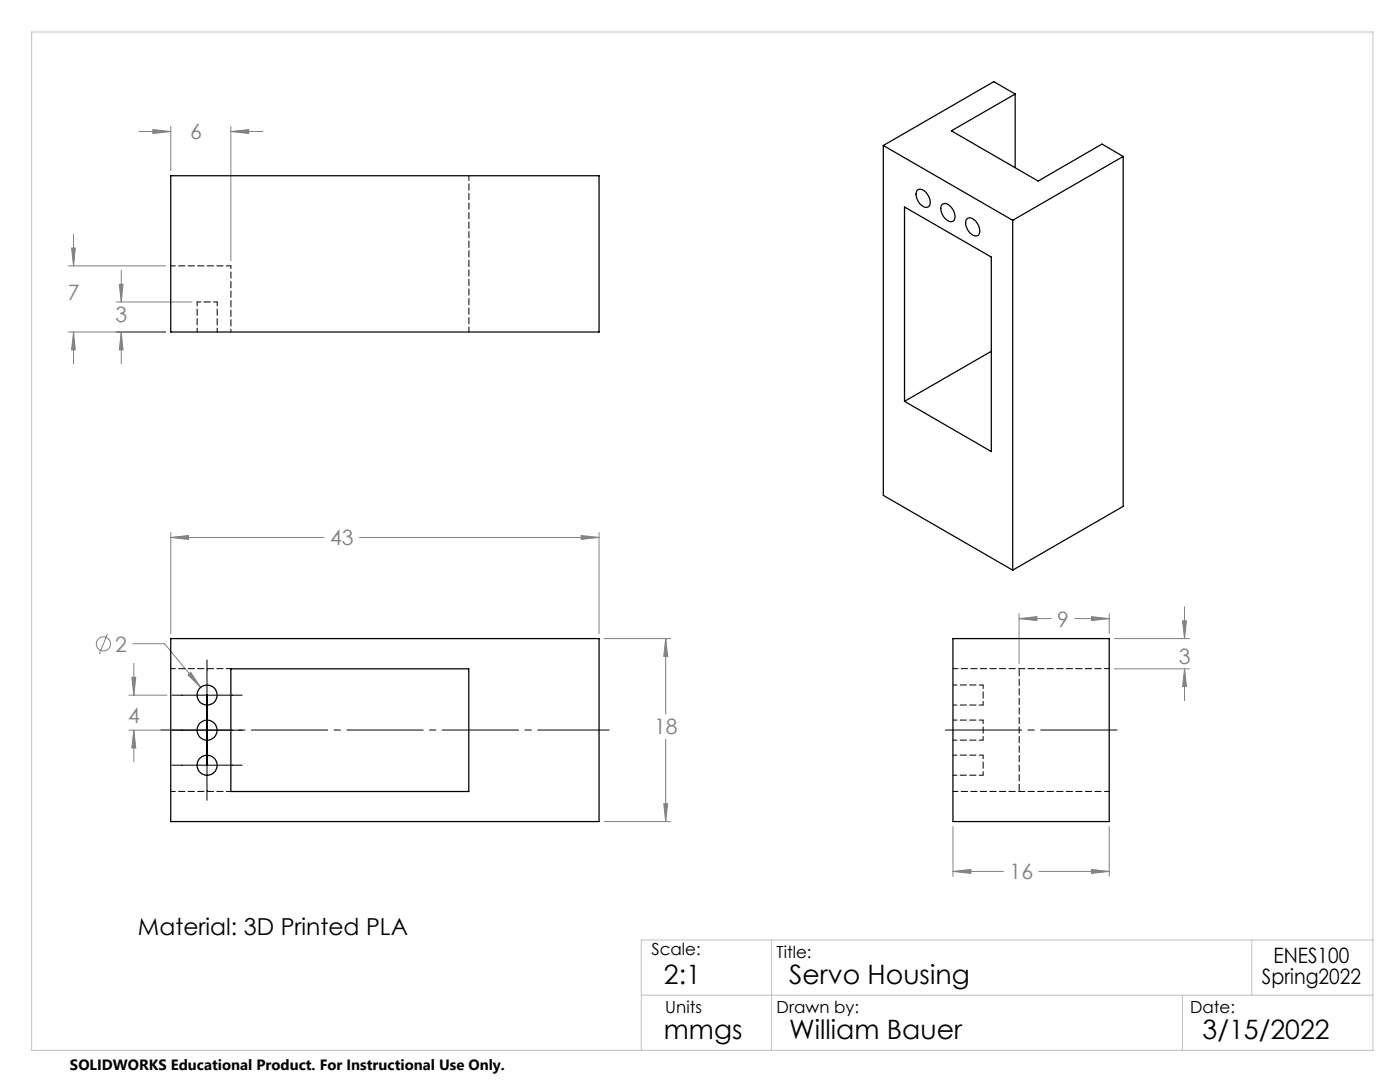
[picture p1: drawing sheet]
<svg xmlns="http://www.w3.org/2000/svg" width="279mm" height="216mm" viewBox="0 0 279 216" stroke-linecap="round" stroke-linejoin="round" font-family="sans-serif">
<g fill="none" stroke="#808080" stroke-width=".2">
<path d="M27.7 26.2h6.4M30.5 25.9l3.6 .3-3.6 .4zM34.1 25.2v8.9M46.1 26.2l3.5-.3v.7zM46.1 25.2v26.9M46.1 26.2h6.3M13.7 53.1h19.4M14.3 49.5h.7l-.3 3.6zM14.7 46.7v6.4M23.8 56.7h.8l-.4 3.6zM24.2 53.9v6.4M13.7 66.3h19.4"/>
<path d="M14.7 66.3l.3 3.5h-.7zM14.7 66.3v6.3M23.2 60.3h15.1M24.2 66.3l.4 3.5h-.8zM24.2 66.3v6.3M34.1 107.2l3.5-.3v.7zM34.1 106.3v20.1M34.1 107.2h30.6M71.7 107.2h47.9M116 106.9l3.6 .3-3.6 .4zM119.6 106.3v20.1M21.4 126.5l-1.6 4"/>
<path d="M25.7 138.7h7.6M26.3 135.1h.8l-.4 3.6zM26.5 128.4h6.3l7.2 8.8M26.7 132.4v6.3M37.5 134.7l.6-.5 1.9 3zM120.6 127.4h13.2M132.9 127.4l.3 3.6h-.7zM132.9 127.4v15.1M203.4 123.4l3.5-.4v.8zM203.4 122.4v10M203.4 123.4h6.4M214.5 123.4h6.9"/>
<path d="M217.8 123l3.6 .4-3.6 .4zM221.4 122.4v4M222.4 127.4h15M222.4 133.5h15M236 123.9h.8l-.4 3.5zM236.4 133.5l.4 3.5h-.8zM236.4 121.1v6.3M236.4 133.5v6.3M25.7 145.7h7.6M26.7 145.7l.4 3.6h-.8zM26.7 145.7v6.3M132.9 147.5v16.4"/>
<path d="M120.6 163.9h13.2M132.5 160.4h.7l-.3 3.5zM190.2 173.9l3.5-.4v.8zM190.2 164.9v10M190.2 173.9h10.1M207.3 173.9h14.1M217.8 173.5l3.6 .4-3.6 .4zM221.4 164.9v10"/>
<circle cx="20.6" cy="128.5" r="1.41"/>
</g>
<path d="M32.1 145.7h89.5" fill="none" stroke="#000" stroke-width=".2" stroke-dasharray="15.2 1.3 1.3 1.3" stroke-dashoffset="1"/>
<path d="M188.2 145.7h35.2" fill="none" stroke="#000" stroke-width=".2" stroke-dasharray="15.2 1.3 1.3 1.3" stroke-dashoffset="-.5"/>
<path d="M34.3 138.7h14M41.3 131.7v28M34.3 152.7h14M34.3 145.7h14" fill="none" stroke="#000" stroke-width=".2"/>
<path d="M6.3 6.4h267.7v203.2h-267.7zM128 198.6h146M154 187.6v22M236 198.6v11M249.8 187.6v11M274 187.6h-146v22" fill="none" stroke="#c0c0c0" stroke-width=".2"/>
<path d="M116 106.9l3.6 .3-3.6 .4zM34.1 107.2l3.5-.3v.7zM132.5 160.4h.7l-.3 3.5zM132.9 127.4l.3 3.6h-.7zM37.5 134.7l2.5 2.5-1.9-3zM26.7 145.7l.4 3.6h-.8zM26.3 135.1h.8l-.4 3.6zM190.2 173.9l3.5-.4v.8zM217.8 173.5l3.6 .4-3.6 .4zM203.4 123.4l3.5-.4v.8zM217.8 123l3.6 .4-3.6 .4zM236.4 133.5l.4 3.5h-.8zM236 123.9h.8l-.4 3.5zM23.8 56.7h.8l-.4 3.6zM24.2 66.3l.4 3.5h-.8zM14.7 66.3l.3 3.5h-.7zM14.3 49.5h.7l-.3 3.6zM46.1 26.2l3.5-.3v.7zM30.5 25.9l3.6 .3-3.6 .4z" fill="#808080"/>
<g fill="none" stroke="#000" stroke-width=".25">
<path d="M202.6 18.8l-12.7 7.3 17.3 10 12.7-7.3 4.3 2.4M202.6 18.8l-4.3-2.5-22 12.7M202.6 18.8v14.6M34.1 35.1h85.5v31.2h-85.5zM176.3 29l25.8 15M176.3 29v69.8l25.8 15M183 38a1.37 1.37 0 0 1 2.1 .8 1.96 1.96 0 0 1 .2 2.5 2.09 2.09 0 0 1-2.4-1.9l-.1-.7zM224.2 31.2l-22.1 12.8M224.2 31.2v69.8l-22.1 12.8M180.5 41.3l17.3 10v38.8l-17.3-10zM188 40.9a1.27 1.27 0 0 1 1.8 .4 2.13 2.13 0 0 1 .4 2.8 2.09 2.09 0 0 1-2.3-1.8l-.2-.7zM192.9 43.7a1.37 1.37 0 0 1 2.1 .8 2.02 2.02 0 0 1 .2 2.5 1.96 1.96 0 0 1-2.3-1.6l-.2-.6v-.6z"/>
<path d="M202.1 44v69.8M197.8 70.1l-17.3 10M34.1 127.4h85.5v36.5h-85.5zM46.1 133.5h47.5v24.4h-47.5zM190.2 127.4h31.2v36.5h-31.2z"/>
<circle cx="41.3" cy="138.7" r="2"/>
<circle cx="41.3" cy="152.7" r="2"/>
<circle cx="41.3" cy="145.7" r="2"/>
</g>
<path d="M46.1 53.1h-12M93.6 66.3v-31.2M46.1 133.4h-12M190.2 133.4h31.2M46.1 157.9h-12M190.2 157.9h31.2" fill="none" stroke="#000" stroke-width=".2" stroke-dasharray="1.3 .6" stroke-dashoffset=".3"/>
<path d="M203.4 157.9v-24.5" fill="none" stroke="#000" stroke-width=".2" stroke-dasharray="1.3 .6" stroke-dashoffset="-.2"/>
<path d="M39.3 60.3v6M43.3 60.3h-4M43.3 66.3v-6M196.2 136.7h-6M190.2 154.7h6M190.2 147.7h6M190.2 140.7h6M196.2 154.7v-4M196.2 147.7v-4M196.2 140.7v-4M196.2 150.7h-6M196.2 143.7h-6" fill="none" stroke="#000" stroke-width=".2" stroke-dasharray="1.3 .6" stroke-dashoffset=".5"/>
<path d="M46.1 66.3v-13.2" fill="none" stroke="#000" stroke-width=".2" stroke-dasharray="1.3 .6" stroke-dashoffset=".7"/>
<g font-size="5.3">
<text x="132.5" y="196.4">2:1</text>
<text x="157.5" y="196.4">Servo Housing</text>
<text x="132.5" y="207.4">mmgs</text>
<text x="157.5" y="207.4">William Bauer</text>
<text x="240" y="207.4">3/15/2022</text>
</g>
<text font-size="4.7" x="27.5" y="186.6">Material: 3D Printed PLA</text>
<g font-size="4.2" fill="#808080">
<text x="37.9" y="27.8">6</text>
<text x="13.5" y="59.8">7</text>
<text x="23" y="64.3">3</text>
<text x="65.9" y="108.8">43</text>
<text x="211" y="125">9</text>
<text x="23" y="130">2</text>
<text x="235.2" y="132.4">3</text>
<text x="25.6" y="144.2">4</text>
<text x="130.5" y="146.6">18</text>
<text x="201.5" y="175.5">16</text>
</g>
<g font-size="4.2">
<text x="251.9" y="196.4">Spring2022</text>
<text x="254.2" y="192.2">ENES100</text>
</g>
<g font-size="3.3">
<text x="130" y="190.6">Scale:</text>
<text x="155" y="191.2">Title:</text>
<text x="132.8" y="202.2">Units</text>
<text x="155" y="202.2">Drawn by:</text>
<text x="237.5" y="202.2">Date:</text>
</g>
<text font-size="3" x="14" y="213.5">SOLIDWORKS Educational Product. For Instructional Use Only.</text>
</svg>
